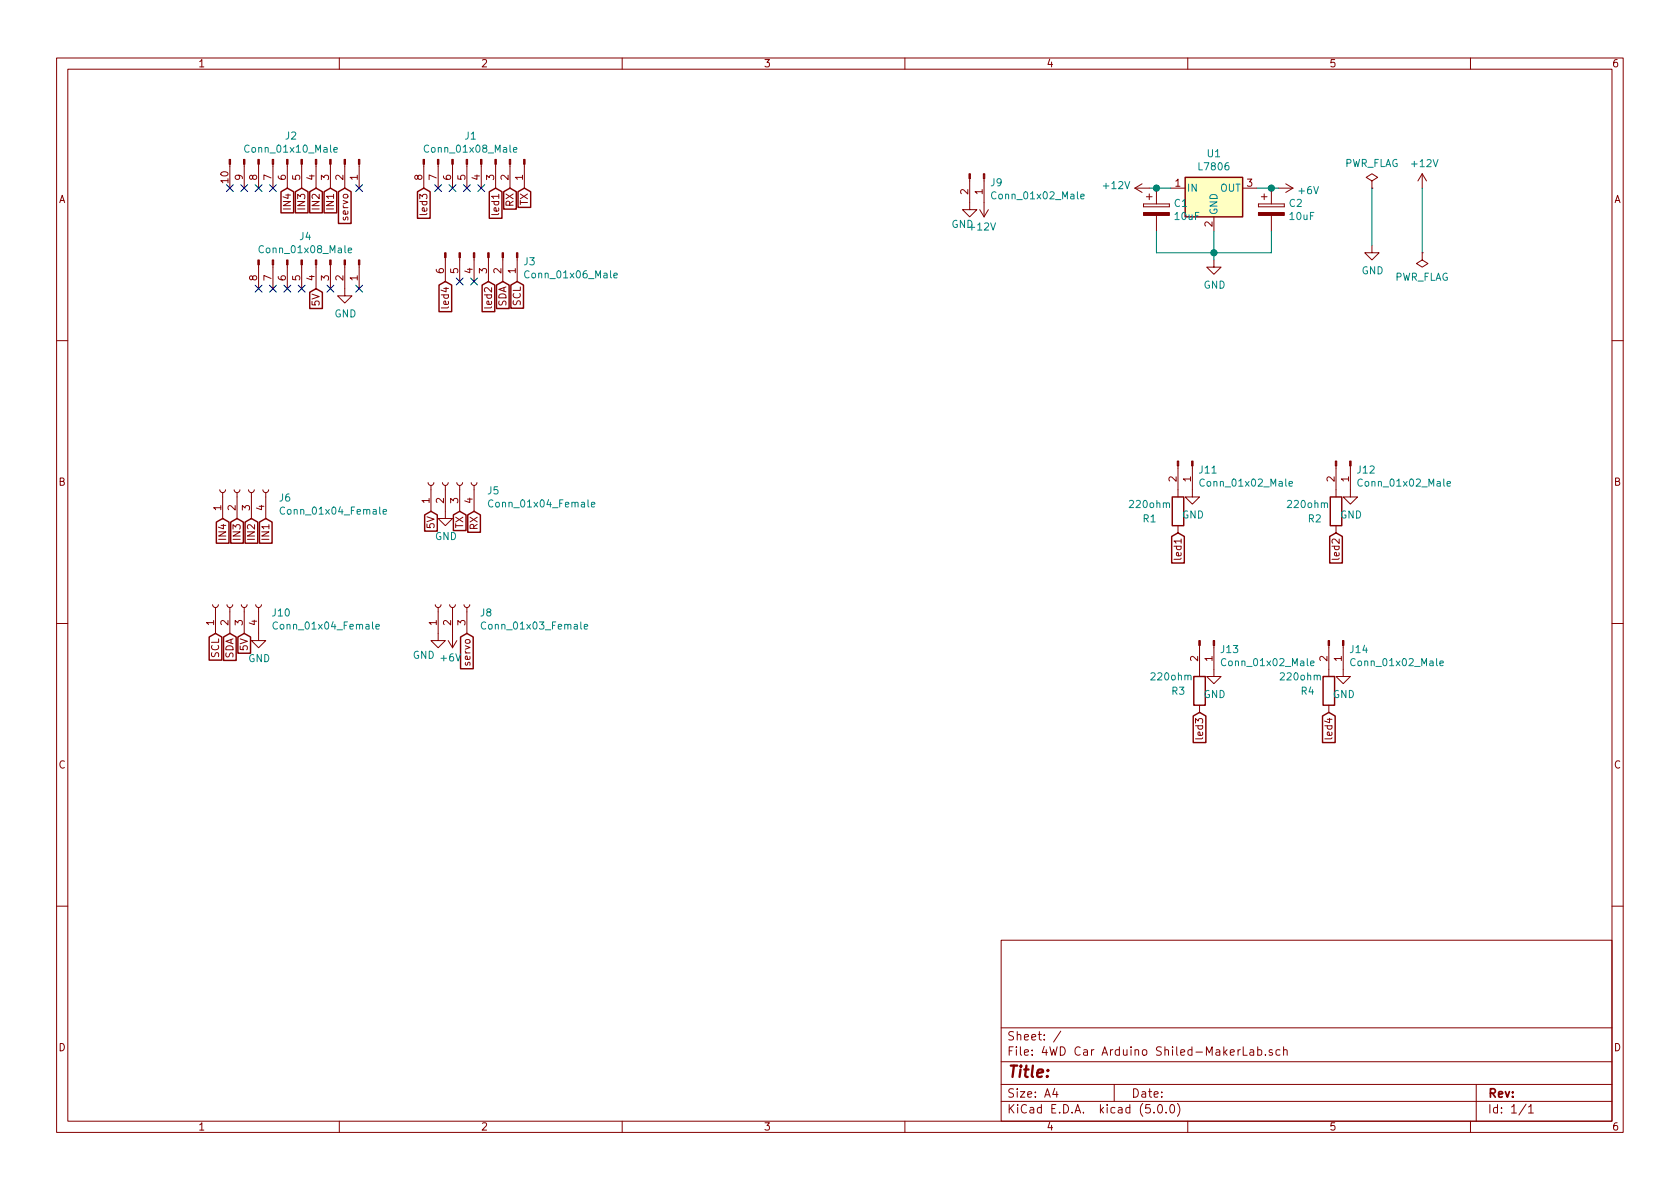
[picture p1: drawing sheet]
EESchema Schematic File Version 4
EELAYER 26 0
EELAYER END
$Descr A4 11693 8268
encoding utf-8
Sheet 1 1
Title ""
Date ""
Rev ""
Comp ""
Comment1 ""
Comment2 ""
Comment3 ""
Comment4 ""
$EndDescr
$Comp
L Connector:Conn_01x08_Male J1
U 1 1
P 3350 1100
F 0 "J1" V 3185 1026 50  0000 C CNN
F 1 "Conn_01x08_Male" V 3276 1026 50  0000 C CNN
F 2 "Connector_PinSocket_2.54mm:PinSocket_1x08_P2.54mm_Vertical" H 3350 1100 50  0001 C CNN
F 3 "~" H 3350 1100 50  0001 C CNN
	1    3350 1100
	0    1    1    0   
$EndComp
Text GLabel 3550 1300 3    50   Input ~ 0
RX
Text GLabel 3650 1300 3    50   Input ~ 0
TX
NoConn ~ 3350 1300
NoConn ~ 3250 1300
NoConn ~ 3150 1300
NoConn ~ 3050 1300
$Comp
L Connector:Conn_01x10_Male J2
U 1 1
P 2100 1100
F 0 "J2" V 1935 1026 50  0000 C CNN
F 1 "Conn_01x10_Male" V 2026 1026 50  0000 C CNN
F 2 "Connector_PinSocket_2.54mm:PinSocket_1x10_P2.54mm_Vertical" H 2100 1100 50  0001 C CNN
F 3 "~" H 2100 1100 50  0001 C CNN
	1    2100 1100
	0    1    1    0   
$EndComp
NoConn ~ 2500 1300
Text GLabel 2400 1300 3    50   Input ~ 0
servo
Text GLabel 2300 1300 3    50   Input ~ 0
IN1
Text GLabel 2200 1300 3    50   Input ~ 0
IN2
Text GLabel 2100 1300 3    50   Input ~ 0
IN3
Text GLabel 2000 1300 3    50   Input ~ 0
IN4
$Comp
L Connector:Conn_01x06_Male J3
U 1 1
P 3400 1750
F 0 "J3" V 3460 1990 50  0000 L CNN
F 1 "Conn_01x06_Male" V 3551 1990 50  0000 L CNN
F 2 "Connector_PinSocket_2.54mm:PinSocket_1x06_P2.54mm_Vertical" H 3400 1750 50  0001 C CNN
F 3 "~" H 3400 1750 50  0001 C CNN
	1    3400 1750
	0    1    1    0   
$EndComp
NoConn ~ 3300 1950
$Comp
L Connector:Conn_01x08_Male J4
U 1 1
P 2200 1800
F 0 "J4" V 2035 1726 50  0000 C CNN
F 1 "Conn_01x08_Male" V 2126 1726 50  0000 C CNN
F 2 "Connector_PinSocket_2.54mm:PinSocket_1x08_P2.54mm_Vertical" H 2200 1800 50  0001 C CNN
F 3 "~" H 2200 1800 50  0001 C CNN
	1    2200 1800
	0    1    1    0   
$EndComp
Text GLabel 3000 3550 3    50   Input ~ 0
5V
NoConn ~ 2300 2000
NoConn ~ 2500 2000
NoConn ~ 2100 2000
NoConn ~ 2000 2000
NoConn ~ 1900 2000
NoConn ~ 1800 2000
$Comp
L Connector:Conn_01x04_Female J5
U 1 1
P 3100 3350
F 0 "J5" V 3040 3062 50  0000 R CNN
F 1 "Conn_01x04_Female" V 2949 3062 50  0000 R CNN
F 2 "Connector_PinSocket_2.54mm:PinSocket_1x04_P2.54mm_Vertical" H 3100 3350 50  0001 C CNN
F 3 "~" H 3100 3350 50  0001 C CNN
	1    3100 3350
	0    -1   -1   0   
$EndComp
Text GLabel 3300 3550 3    50   Input ~ 0
RX
Text GLabel 3200 3550 3    50   Input ~ 0
TX
$Comp
L Connector:Conn_01x04_Female J6
U 1 1
P 1650 3400
F 0 "J6" V 1590 3112 50  0000 R CNN
F 1 "Conn_01x04_Female" V 1499 3112 50  0000 R CNN
F 2 "Connector_PinSocket_2.54mm:PinSocket_1x04_P2.54mm_Vertical" H 1650 3400 50  0001 C CNN
F 3 "~" H 1650 3400 50  0001 C CNN
	1    1650 3400
	0    -1   -1   0   
$EndComp
Text GLabel 1850 3600 3    50   Input ~ 0
IN1
Text GLabel 1750 3600 3    50   Input ~ 0
IN2
Text GLabel 1650 3600 3    50   Input ~ 0
IN3
Text GLabel 1550 3600 3    50   Input ~ 0
IN4
$Comp
L Connector:Conn_01x03_Female J8
U 1 1
P 3150 4200
F 0 "J8" V 3090 4012 50  0000 R CNN
F 1 "Conn_01x03_Female" V 2999 4012 50  0000 R CNN
F 2 "Connector_PinSocket_2.54mm:PinSocket_1x03_P2.54mm_Vertical" H 3150 4200 50  0001 C CNN
F 3 "~" H 3150 4200 50  0001 C CNN
	1    3150 4200
	0    -1   -1   0   
$EndComp
Text GLabel 3250 4400 3    50   Input ~ 0
servo
$Comp
L Connector:Conn_01x02_Male J9
U 1 1
P 6850 1200
F 0 "J9" V 6910 1240 50  0000 L CNN
F 1 "Conn_01x02_Male" V 7001 1240 50  0000 L CNN
F 2 "Connector_BarrelJack:BarrelJack_Horizontal" H 6850 1200 50  0001 C CNN
F 3 "~" H 6850 1200 50  0001 C CNN
	1    6850 1200
	0    1    1    0   
$EndComp
Text GLabel 3500 1950 3    50   Input ~ 0
SDA
Text GLabel 3600 1950 3    50   Input ~ 0
SCL
$Comp
L Connector:Conn_01x04_Female J10
U 1 1
P 1600 4200
F 0 "J10" V 1540 3912 50  0000 R CNN
F 1 "Conn_01x04_Female" V 1449 3912 50  0000 R CNN
F 2 "Connector_PinSocket_2.54mm:PinSocket_1x04_P2.54mm_Vertical" H 1600 4200 50  0001 C CNN
F 3 "~" H 1600 4200 50  0001 C CNN
	1    1600 4200
	0    -1   -1   0   
$EndComp
Text GLabel 1600 4400 3    50   Input ~ 0
SDA
Text GLabel 1500 4400 3    50   Input ~ 0
SCL
Text GLabel 2200 2000 3    50   Input ~ 0
5V
Text GLabel 1700 4400 3    50   Input ~ 0
5V
$Comp
L Connector:Conn_01x02_Male J11
U 1 1
P 8300 3200
F 0 "J11" V 8360 3240 50  0000 L CNN
F 1 "Conn_01x02_Male" V 8451 3240 50  0000 L CNN
F 2 "Connector_JST:JST_EH_B02B-EH-A_1x02_P2.50mm_Vertical" H 8300 3200 50  0001 C CNN
F 3 "~" H 8300 3200 50  0001 C CNN
	1    8300 3200
	0    1    1    0   
$EndComp
$Comp
L Device:R R1
U 1 1
P 8200 3550
F 0 "R1" H 7950 3500 50  0000 L CNN
F 1 "220ohm" H 7850 3600 50  0000 L CNN
F 2 "Resistor_THT:R_Axial_DIN0207_L6.3mm_D2.5mm_P7.62mm_Horizontal" V 8130 3550 50  0001 C CNN
F 3 "~" H 8200 3550 50  0001 C CNN
	1    8200 3550
	1    0    0    -1  
$EndComp
Text GLabel 3450 1300 3    50   Input ~ 0
led1
Text GLabel 3400 1950 3    50   Input ~ 0
led2
Text GLabel 3100 1950 3    50   Input ~ 0
led4
$Comp
L Connector:Conn_01x02_Male J12
U 1 1
P 9400 3200
F 0 "J12" V 9460 3240 50  0000 L CNN
F 1 "Conn_01x02_Male" V 9551 3240 50  0000 L CNN
F 2 "Connector_JST:JST_EH_B02B-EH-A_1x02_P2.50mm_Vertical" H 9400 3200 50  0001 C CNN
F 3 "~" H 9400 3200 50  0001 C CNN
	1    9400 3200
	0    1    1    0   
$EndComp
$Comp
L Device:R R2
U 1 1
P 9300 3550
F 0 "R2" H 9100 3500 50  0000 L CNN
F 1 "220ohm" H 8950 3600 50  0000 L CNN
F 2 "Resistor_THT:R_Axial_DIN0207_L6.3mm_D2.5mm_P7.62mm_Horizontal" V 9230 3550 50  0001 C CNN
F 3 "~" H 9300 3550 50  0001 C CNN
	1    9300 3550
	1    0    0    -1  
$EndComp
$Comp
L Connector:Conn_01x02_Male J13
U 1 1
P 8450 4450
F 0 "J13" V 8510 4490 50  0000 L CNN
F 1 "Conn_01x02_Male" V 8601 4490 50  0000 L CNN
F 2 "Connector_JST:JST_EH_B02B-EH-A_1x02_P2.50mm_Vertical" H 8450 4450 50  0001 C CNN
F 3 "~" H 8450 4450 50  0001 C CNN
	1    8450 4450
	0    1    1    0   
$EndComp
$Comp
L Device:R R3
U 1 1
P 8350 4800
F 0 "R3" H 8150 4800 50  0000 L CNN
F 1 "220ohm" H 8000 4900 50  0000 L CNN
F 2 "Resistor_THT:R_Axial_DIN0207_L6.3mm_D2.5mm_P7.62mm_Horizontal" V 8280 4800 50  0001 C CNN
F 3 "~" H 8350 4800 50  0001 C CNN
	1    8350 4800
	1    0    0    -1  
$EndComp
$Comp
L Connector:Conn_01x02_Male J14
U 1 1
P 9350 4450
F 0 "J14" V 9410 4490 50  0000 L CNN
F 1 "Conn_01x02_Male" V 9501 4490 50  0000 L CNN
F 2 "Connector_JST:JST_EH_B02B-EH-A_1x02_P2.50mm_Vertical" H 9350 4450 50  0001 C CNN
F 3 "~" H 9350 4450 50  0001 C CNN
	1    9350 4450
	0    1    1    0   
$EndComp
$Comp
L Device:R R4
U 1 1
P 9250 4800
F 0 "R4" H 9050 4800 50  0000 L CNN
F 1 "220ohm" H 8900 4900 50  0000 L CNN
F 2 "Resistor_THT:R_Axial_DIN0207_L6.3mm_D2.5mm_P7.62mm_Horizontal" V 9180 4800 50  0001 C CNN
F 3 "~" H 9250 4800 50  0001 C CNN
	1    9250 4800
	1    0    0    -1  
$EndComp
Text GLabel 8200 3700 3    50   Input ~ 0
led1
Text GLabel 9300 3700 3    50   Input ~ 0
led2
Text GLabel 8350 4950 3    50   Input ~ 0
led3
Text GLabel 9250 4950 3    50   Input ~ 0
led4
NoConn ~ 3200 1950
$Comp
L Regulator_Linear:L7806 U1
U 1 1
P 8450 1300
F 0 "U1" H 8450 1542 50  0000 C CNN
F 1 "L7806" H 8450 1451 50  0000 C CNN
F 2 "Package_TO_SOT_THT:TO-220-3_Vertical" H 8475 1150 50  0001 L CIN
F 3 "http://www.st.com/content/ccc/resource/technical/document/datasheet/41/4f/b3/b0/12/d4/47/88/CD00000444.pdf/files/CD00000444.pdf/jcr:content/translations/en.CD00000444.pdf" H 8450 1250 50  0001 C CNN
	1    8450 1300
	1    0    0    -1  
$EndComp
$Comp
L power:+6V #PWR07
U 1 1
P 8900 1300
F 0 "#PWR07" H 8900 1150 50  0001 C CNN
F 1 "+6V" V 8915 1428 50  0000 L CNN
F 2 "" H 8900 1300 50  0001 C CNN
F 3 "" H 8900 1300 50  0001 C CNN
	1    8900 1300
	0    1    1    0   
$EndComp
$Comp
L power:GND #PWR06
U 1 1
P 8450 1800
F 0 "#PWR06" H 8450 1550 50  0001 C CNN
F 1 "GND" H 8455 1627 50  0000 C CNN
F 2 "" H 8450 1800 50  0001 C CNN
F 3 "" H 8450 1800 50  0001 C CNN
	1    8450 1800
	1    0    0    -1  
$EndComp
$Comp
L power:GND #PWR01
U 1 1
P 6750 1400
F 0 "#PWR01" H 6750 1150 50  0001 C CNN
F 1 "GND" H 6700 1250 50  0000 C CNN
F 2 "" H 6750 1400 50  0001 C CNN
F 3 "" H 6750 1400 50  0001 C CNN
	1    6750 1400
	1    0    0    -1  
$EndComp
$Comp
L power:GND #PWR03
U 1 1
P 1800 4400
F 0 "#PWR03" H 1800 4150 50  0001 C CNN
F 1 "GND" H 1805 4227 50  0000 C CNN
F 2 "" H 1800 4400 50  0001 C CNN
F 3 "" H 1800 4400 50  0001 C CNN
	1    1800 4400
	1    0    0    -1  
$EndComp
$Comp
L power:GND #PWR09
U 1 1
P 3050 4400
F 0 "#PWR09" H 3050 4150 50  0001 C CNN
F 1 "GND" H 2950 4250 50  0000 C CNN
F 2 "" H 3050 4400 50  0001 C CNN
F 3 "" H 3050 4400 50  0001 C CNN
	1    3050 4400
	1    0    0    -1  
$EndComp
$Comp
L power:GND #PWR011
U 1 1
P 3100 3550
F 0 "#PWR011" H 3100 3300 50  0001 C CNN
F 1 "GND" H 3105 3377 50  0000 C CNN
F 2 "" H 3100 3550 50  0001 C CNN
F 3 "" H 3100 3550 50  0001 C CNN
	1    3100 3550
	1    0    0    -1  
$EndComp
$Comp
L power:GND #PWR013
U 1 1
P 2400 2000
F 0 "#PWR013" H 2400 1750 50  0001 C CNN
F 1 "GND" H 2405 1827 50  0000 C CNN
F 2 "" H 2400 2000 50  0001 C CNN
F 3 "" H 2400 2000 50  0001 C CNN
	1    2400 2000
	1    0    0    -1  
$EndComp
$Comp
L power:GND #PWR05
U 1 1
P 8300 3400
F 0 "#PWR05" H 8300 3150 50  0001 C CNN
F 1 "GND" H 8305 3227 50  0000 C CNN
F 2 "" H 8300 3400 50  0001 C CNN
F 3 "" H 8300 3400 50  0001 C CNN
	1    8300 3400
	1    0    0    -1  
$EndComp
$Comp
L power:GND #PWR08
U 1 1
P 9400 3400
F 0 "#PWR08" H 9400 3150 50  0001 C CNN
F 1 "GND" H 9405 3227 50  0000 C CNN
F 2 "" H 9400 3400 50  0001 C CNN
F 3 "" H 9400 3400 50  0001 C CNN
	1    9400 3400
	1    0    0    -1  
$EndComp
$Comp
L power:GND #PWR010
U 1 1
P 8450 4650
F 0 "#PWR010" H 8450 4400 50  0001 C CNN
F 1 "GND" H 8455 4477 50  0000 C CNN
F 2 "" H 8450 4650 50  0001 C CNN
F 3 "" H 8450 4650 50  0001 C CNN
	1    8450 4650
	1    0    0    -1  
$EndComp
$Comp
L power:GND #PWR012
U 1 1
P 9350 4650
F 0 "#PWR012" H 9350 4400 50  0001 C CNN
F 1 "GND" H 9355 4477 50  0000 C CNN
F 2 "" H 9350 4650 50  0001 C CNN
F 3 "" H 9350 4650 50  0001 C CNN
	1    9350 4650
	1    0    0    -1  
$EndComp
$Comp
L Device:CP C2
U 1 1
P 8850 1450
F 0 "C2" H 8968 1496 50  0000 L CNN
F 1 "10uF" H 8968 1405 50  0000 L CNN
F 2 "Capacitor_THT:CP_Radial_D8.0mm_P5.00mm" H 8888 1300 50  0001 C CNN
F 3 "~" H 8850 1450 50  0001 C CNN
	1    8850 1450
	1    0    0    -1  
$EndComp
$Comp
L Device:CP C1
U 1 1
P 8050 1450
F 0 "C1" H 8168 1496 50  0000 L CNN
F 1 "10uF" H 8168 1405 50  0000 L CNN
F 2 "Capacitor_THT:CP_Radial_D8.0mm_P5.00mm" H 8088 1300 50  0001 C CNN
F 3 "~" H 8050 1450 50  0001 C CNN
	1    8050 1450
	1    0    0    -1  
$EndComp
Wire Wire Line
	8000 1300 8050 1300
Connection ~ 8050 1300
Wire Wire Line
	8050 1300 8150 1300
Wire Wire Line
	8050 1600 8050 1750
Wire Wire Line
	8050 1750 8450 1750
Wire Wire Line
	8450 1750 8450 1600
Wire Wire Line
	8450 1800 8450 1750
Connection ~ 8450 1750
Wire Wire Line
	8900 1300 8850 1300
Connection ~ 8850 1300
Wire Wire Line
	8850 1300 8750 1300
Wire Wire Line
	8850 1600 8850 1750
Wire Wire Line
	8850 1750 8450 1750
$Comp
L power:+6V #PWR0101
U 1 1
P 3150 4400
F 0 "#PWR0101" H 3150 4250 50  0001 C CNN
F 1 "+6V" H 3165 4573 50  0000 C CNN
F 2 "" H 3150 4400 50  0001 C CNN
F 3 "" H 3150 4400 50  0001 C CNN
	1    3150 4400
	-1   0    0    1   
$EndComp
$Comp
L power:PWR_FLAG #FLG0101
U 1 1
P 9550 1300
F 0 "#FLG0101" H 9550 1375 50  0001 C CNN
F 1 "PWR_FLAG" H 9550 1474 50  0000 C CNN
F 2 "" H 9550 1300 50  0001 C CNN
F 3 "~" H 9550 1300 50  0001 C CNN
	1    9550 1300
	1    0    0    -1  
$EndComp
$Comp
L power:GND #PWR0102
U 1 1
P 9550 1700
F 0 "#PWR0102" H 9550 1450 50  0001 C CNN
F 1 "GND" H 9555 1527 50  0000 C CNN
F 2 "" H 9550 1700 50  0001 C CNN
F 3 "" H 9550 1700 50  0001 C CNN
	1    9550 1700
	1    0    0    -1  
$EndComp
Wire Wire Line
	9550 1700 9550 1300
$Comp
L power:PWR_FLAG #FLG0102
U 1 1
P 9900 1750
F 0 "#FLG0102" H 9900 1825 50  0001 C CNN
F 1 "PWR_FLAG" H 9900 1923 50  0000 C CNN
F 2 "" H 9900 1750 50  0001 C CNN
F 3 "~" H 9900 1750 50  0001 C CNN
	1    9900 1750
	-1   0    0    1   
$EndComp
Text GLabel 2950 1300 3    50   Input ~ 0
led3
NoConn ~ 1900 1300
NoConn ~ 1800 1300
NoConn ~ 1700 1300
NoConn ~ 1600 1300
$Comp
L power:+12V #PWR0103
U 1 1
P 9900 1300
F 0 "#PWR0103" H 9900 1150 50  0001 C CNN
F 1 "+12V" H 9915 1473 50  0000 C CNN
F 2 "" H 9900 1300 50  0001 C CNN
F 3 "" H 9900 1300 50  0001 C CNN
	1    9900 1300
	1    0    0    -1  
$EndComp
Wire Wire Line
	9900 1750 9900 1300
$Comp
L power:+12V #PWR0104
U 1 1
P 8000 1300
F 0 "#PWR0104" H 8000 1150 50  0001 C CNN
F 1 "+12V" V 8015 1428 50  0000 L CNN
F 2 "" H 8000 1300 50  0001 C CNN
F 3 "" H 8000 1300 50  0001 C CNN
	1    8000 1300
	0    -1   -1   0   
$EndComp
$Comp
L power:+12V #PWR0105
U 1 1
P 6850 1400
F 0 "#PWR0105" H 6850 1250 50  0001 C CNN
F 1 "+12V" H 6865 1573 50  0000 C CNN
F 2 "" H 6850 1400 50  0001 C CNN
F 3 "" H 6850 1400 50  0001 C CNN
	1    6850 1400
	-1   0    0    1   
$EndComp
$EndSCHEMATC
